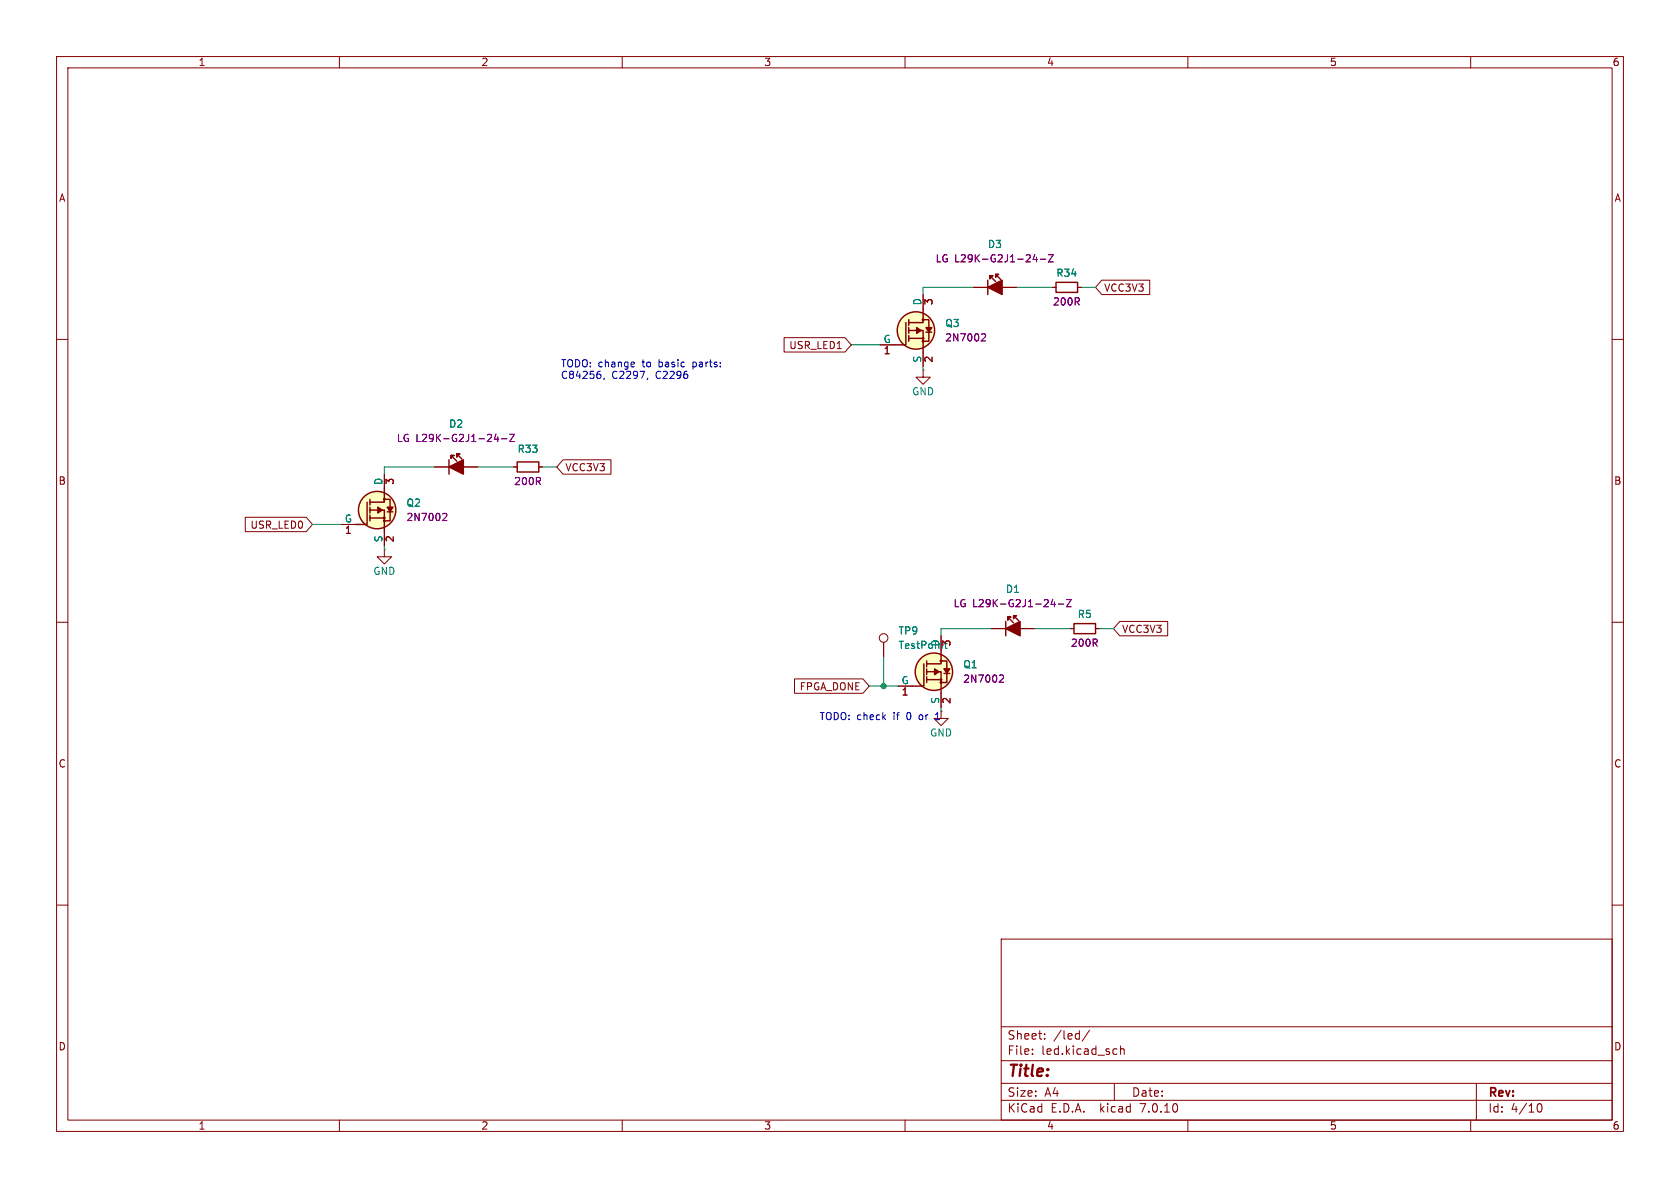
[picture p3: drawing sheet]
(kicad_sch (version 20230121) (generator eeschema)

 (paper "A4")

 (lib_symbols
  (symbol "2N7002_SOT-23-3_2" (pin_names (offset 0)) (in_bom yes) (on_board yes)
   (property "Reference" "Q" (at 22.86 -5.08 0) (effects (font (size 1.27 1.27) (thickness 0.15)) (justify left bottom)))
   (property "Value" "2N7002_SOT-23-3_2" (at 22.86 -7.62 0) (effects (font (size 1.27 1.27) (thickness 0.15)) (justify left bottom)))
   (property "Footprint" "antmicro-footprints:SOT-23-3" (at 22.86 -10.16 0) (effects (font (size 1.27 1.27) (thickness 0.15)) (justify left bottom) hide))
   (property "Datasheet" "https://www.onsemi.com/pub/Collateral/NDS7002A-D.PDF" (at 22.86 -12.7 0) (effects (font (size 1.27 1.27) (thickness 0.15)) (justify left bottom) hide))
   (property "MPN" "2N7002" (at 22.86 -15.24 0) (effects (font (size 1.27 1.27) (thickness 0.15)) (justify left bottom) hide))
   (property "Manufacturer" "ON Semiconductor" (at 22.86 -17.78 0) (effects (font (size 1.27 1.27) (thickness 0.15)) (justify left bottom) hide))
   (property "Author" "Antmicro" (at 22.86 -20.32 0) (effects (font (size 1.27 1.27) (thickness 0.15)) (justify left bottom) hide))
   (property "License" "Apache-2.0" (at 22.86 -22.86 0) (effects (font (size 1.27 1.27) (thickness 0.15)) (justify left bottom) hide))
   (symbol "2N7002_SOT-23-3_2_1_1"
    (polyline (pts (xy 5.08 1.143) (xy 5.08 0.635)) (stroke (width 0.254) (type default)) (fill (type background)))
    (polyline (pts (xy 5.08 1.143) (xy 5.08 1.651)) (stroke (width 0.254) (type default)) (fill (type background)))
    (polyline (pts (xy 5.08 2.54) (xy 5.08 2.032)) (stroke (width 0.254) (type default)) (fill (type background)))
    (polyline (pts (xy 5.08 2.54) (xy 5.08 3.048)) (stroke (width 0.254) (type default)) (fill (type background)))
    (polyline (pts (xy 5.08 4.445) (xy 5.08 3.429)) (stroke (width 0.254) (type default)) (fill (type background)))
    (polyline (pts (xy 7.62 1.143) (xy 5.08 1.143)) (stroke (width 0.254) (type default)) (fill (type background)))
    (polyline (pts (xy 9.144 2.2352) (xy 8.128 2.2352)) (stroke (width 0.254) (type default)) (fill (type background)))
    (polyline (pts (xy 2.54 0) (xy 4.572 0) (xy 4.572 3.937)) (stroke (width 0.254) (type default)) (fill (type none)))
    (polyline (pts (xy 7.62 -1.27) (xy 7.62 2.54) (xy 5.08 2.54)) (stroke (width 0.254) (type default)) (fill (type background)))
    (polyline (pts (xy 7.62 6.35) (xy 7.62 3.937) (xy 5.08 3.937)) (stroke (width 0.254) (type default)) (fill (type none)))
    (polyline (pts (xy 7.239 2.54) (xy 6.477 3.048) (xy 6.477 2.032) (xy 7.239 2.54)) (stroke (width 0.254) (type default)) (fill (type outline)))
    (polyline (pts (xy 8.636 2.286) (xy 8.128 3.048) (xy 9.144 3.048) (xy 8.636 2.286)) (stroke (width 0.254) (type default)) (fill (type outline)))
    (polyline (pts (xy 7.493 0.635) (xy 8.636 0.635) (xy 8.636 3.937) (xy 8.636 4.445) (xy 7.493 4.445)) (stroke (width 0.254) (type default)) (fill (type background)))
    (circle (center 6.35 2.54) (radius 3.302) (stroke (width 0.254) (type default)) (fill (type background)))
    (circle (center 7.62 0.635) (radius 0.127) (stroke (width 0.254) (type default)) (fill (type background)))
    (circle (center 7.62 1.143) (radius 0.127) (stroke (width 0.254) (type default)) (fill (type background)))
    (circle (center 7.62 4.445) (radius 0.127) (stroke (width 0.254) (type default)) (fill (type background)))
    (pin passive line (at 0 0 0) (length 2.54) (name "G" (effects (font (size 1.27 1.27)))) (number "1" (effects (font (size 1.27 1.27)))))
    (pin passive line (at 7.62 -3.81 90) (length 2.54) (name "S" (effects (font (size 1.27 1.27)))) (number "2" (effects (font (size 1.27 1.27)))))
    (pin passive line (at 7.62 8.89 270) (length 2.54) (name "D" (effects (font (size 1.27 1.27)))) (number "3" (effects (font (size 1.27 1.27)))))))
  (symbol "Connector:TestPoint" (pin_numbers hide) (pin_names (offset 0.762) hide) (in_bom yes) (on_board yes)
   (property "Reference" "TP" (at 0 6.858 0) (effects (font (size 1.27 1.27))))
   (property "Value" "TestPoint" (at 0 5.08 0) (effects (font (size 1.27 1.27))))
   (property "Footprint" "" (at 5.08 0 0) (effects (font (size 1.27 1.27)) hide))
   (property "Datasheet" "~" (at 5.08 0 0) (effects (font (size 1.27 1.27)) hide))
   (symbol "TestPoint_0_1"
    (circle (center 0 3.302) (radius 0.762) (stroke (width 0) (type default)) (fill (type none))))
   (symbol "TestPoint_1_1"
    (pin passive line (at 0 0 90) (length 2.54) (name "1" (effects (font (size 1.27 1.27)))) (number "1" (effects (font (size 1.27 1.27)))))))
  (symbol "LED_G_0603_LG_L29K-G2J1-24-Z_3" (pin_numbers hide) (pin_names hide) (in_bom yes) (on_board yes)
   (property "Reference" "D" (at 22.86 -5.08 0) (effects (font (size 1.27 1.27) (thickness 0.15)) (justify left bottom)))
   (property "Value" "LED_G_0603_LG_L29K-G2J1-24-Z_3" (at 22.86 -7.62 0) (effects (font (size 1.27 1.27) (thickness 0.15)) (justify left bottom)))
   (property "Footprint" "antmicro-footprints:LED_0603_1608Metric_G" (at 22.86 -10.16 0) (effects (font (size 1.27 1.27) (thickness 0.15)) (justify left bottom) hide))
   (property "Datasheet" "https://dammedia.osram.info/media/resource/hires/osram-dam-2493945/LG%20L29K.pdf" (at 22.86 -12.7 0) (effects (font (size 1.27 1.27) (thickness 0.15)) (justify left bottom) hide))
   (property "MPN" "LG L29K-G2J1-24-Z" (at 22.86 -15.24 0) (effects (font (size 1.27 1.27) (thickness 0.15)) (justify left bottom) hide))
   (property "Manufacturer" "Osram" (at 22.86 -17.78 0) (effects (font (size 1.27 1.27) (thickness 0.15)) (justify left bottom) hide))
   (property "Author" "Antmicro" (at 22.86 -20.32 0) (effects (font (size 1.27 1.27) (thickness 0.15)) (justify left bottom) hide))
   (property "License" "Apache-2.0" (at 22.86 -22.86 0) (effects (font (size 1.27 1.27) (thickness 0.15)) (justify left bottom) hide))
   (symbol "LED_G_0603_LG_L29K-G2J1-24-Z_3_1_1"
    (polyline (pts (xy 5.08 1.27) (xy 5.08 -1.27)) (stroke (width 0.254) (type default)) (fill (type none)))
    (polyline (pts (xy 2.54 1.27) (xy 2.54 -1.27) (xy 5.08 0) (xy 2.54 1.27)) (stroke (width 0.254) (type default)) (fill (type outline)))
    (polyline (pts (xy 3.683 2.286) (xy 3.683 1.778) (xy 3.683 2.286) (xy 3.175 2.286) (xy 3.683 2.286) (xy 2.794 1.397)) (stroke (width 0.254) (type default)) (fill (type none)))
    (polyline (pts (xy 4.699 2.032) (xy 4.699 1.524) (xy 4.699 2.032) (xy 4.191 2.032) (xy 4.699 2.032) (xy 3.683 1.016)) (stroke (width 0.254) (type default)) (fill (type none)))
    (pin passive line (at 0 0 0) (length 2.54) (name "~" (effects (font (size 1.27 1.27)))) (number "1" (effects (font (size 1.27 1.27)))))
    (pin passive line (at 7.62 0 180) (length 2.54) (name "2" (effects (font (size 1.27 1.27)))) (number "2" (effects (font (size 1.27 1.27)))))))
  (symbol "LED_G_0603_LG_L29K-G2J1-24-Z_4" (pin_numbers hide) (pin_names hide) (in_bom yes) (on_board yes)
   (property "Reference" "D" (at 22.86 -5.08 0) (effects (font (size 1.27 1.27) (thickness 0.15)) (justify left bottom)))
   (property "Value" "LED_G_0603_LG_L29K-G2J1-24-Z_4" (at 22.86 -7.62 0) (effects (font (size 1.27 1.27) (thickness 0.15)) (justify left bottom)))
   (property "Footprint" "antmicro-footprints:LED_0603_1608Metric_G" (at 22.86 -10.16 0) (effects (font (size 1.27 1.27) (thickness 0.15)) (justify left bottom) hide))
   (property "Datasheet" "https://dammedia.osram.info/media/resource/hires/osram-dam-2493945/LG%20L29K.pdf" (at 22.86 -12.7 0) (effects (font (size 1.27 1.27) (thickness 0.15)) (justify left bottom) hide))
   (property "MPN" "LG L29K-G2J1-24-Z" (at 22.86 -15.24 0) (effects (font (size 1.27 1.27) (thickness 0.15)) (justify left bottom) hide))
   (property "Manufacturer" "Osram" (at 22.86 -17.78 0) (effects (font (size 1.27 1.27) (thickness 0.15)) (justify left bottom) hide))
   (property "Author" "Antmicro" (at 22.86 -20.32 0) (effects (font (size 1.27 1.27) (thickness 0.15)) (justify left bottom) hide))
   (property "License" "Apache-2.0" (at 22.86 -22.86 0) (effects (font (size 1.27 1.27) (thickness 0.15)) (justify left bottom) hide))
   (symbol "LED_G_0603_LG_L29K-G2J1-24-Z_4_1_1"
    (polyline (pts (xy 5.08 1.27) (xy 5.08 -1.27)) (stroke (width 0.254) (type default)) (fill (type none)))
    (polyline (pts (xy 2.54 1.27) (xy 2.54 -1.27) (xy 5.08 0) (xy 2.54 1.27)) (stroke (width 0.254) (type default)) (fill (type outline)))
    (polyline (pts (xy 3.683 2.286) (xy 3.683 1.778) (xy 3.683 2.286) (xy 3.175 2.286) (xy 3.683 2.286) (xy 2.794 1.397)) (stroke (width 0.254) (type default)) (fill (type none)))
    (polyline (pts (xy 4.699 2.032) (xy 4.699 1.524) (xy 4.699 2.032) (xy 4.191 2.032) (xy 4.699 2.032) (xy 3.683 1.016)) (stroke (width 0.254) (type default)) (fill (type none)))
    (pin passive line (at 0 0 0) (length 2.54) (name "~" (effects (font (size 1.27 1.27)))) (number "1" (effects (font (size 1.27 1.27)))))
    (pin passive line (at 7.62 0 180) (length 2.54) (name "2" (effects (font (size 1.27 1.27)))) (number "2" (effects (font (size 1.27 1.27)))))))
  (symbol "R_1k_0402_3" (pin_numbers hide) (pin_names hide) (in_bom yes) (on_board yes)
   (property "Reference" "R" (at 20.32 -5.08 0) (effects (font (size 1.27 1.27) (thickness 0.15)) (justify left bottom)))
   (property "Value" "R_1k_0402_3" (at 20.32 -12.7 0) (effects (font (size 1.27 1.27) (thickness 0.15)) (justify left bottom) hide))
   (property "Footprint" "antmicro-footprints:R_0402_1005Metric" (at 20.32 -15.24 0) (effects (font (size 1.27 1.27) (thickness 0.15)) (justify left bottom) hide))
   (property "Datasheet" "https://www.bourns.com/docs/product-datasheets/cr.pdf" (at 20.32 -17.78 0) (effects (font (size 1.27 1.27) (thickness 0.15)) (justify left bottom) hide))
   (property "MPN" "CR0402-FX-1001GLF" (at 20.32 -20.32 0) (effects (font (size 1.27 1.27) (thickness 0.15)) (justify left bottom) hide))
   (property "Manufacturer" "Bourns" (at 20.32 -22.86 0) (effects (font (size 1.27 1.27) (thickness 0.15)) (justify left bottom) hide))
   (property "License" "Apache-2.0" (at 20.32 -25.4 0) (effects (font (size 1.27 1.27) (thickness 0.15)) (justify left bottom) hide))
   (property "Author" "Antmicro" (at 20.32 -27.94 0) (effects (font (size 1.27 1.27) (thickness 0.15)) (justify left bottom) hide))
   (property "Val" "1k" (at 20.32 -7.62 0) (effects (font (size 1.27 1.27) (thickness 0.15)) (justify left bottom)))
   (property "Tolerance" "1%" (at 20.32 -10.16 0) (effects (font (size 1.27 1.27)) (justify left bottom) hide))
   (symbol "R_1k_0402_3_0_1"
    (rectangle (start 0.635 0.889) (end 4.445 -0.889) (stroke (width 0.254) (type default)) (fill (type none))))
   (symbol "R_1k_0402_3_1_1"
    (pin passive line (at 0 0 0) (length 0.635) (name "~" (effects (font (size 1.27 1.27)))) (number "1" (effects (font (size 1.27 1.27)))))
    (pin passive line (at 5.08 0 180) (length 0.635) (name "~" (effects (font (size 1.27 1.27)))) (number "2" (effects (font (size 1.27 1.27)))))))
  (symbol "R_1k_0402_4" (pin_numbers hide) (pin_names hide) (in_bom yes) (on_board yes)
   (property "Reference" "R" (at 20.32 -5.08 0) (effects (font (size 1.27 1.27) (thickness 0.15)) (justify left bottom)))
   (property "Value" "R_1k_0402_4" (at 20.32 -12.7 0) (effects (font (size 1.27 1.27) (thickness 0.15)) (justify left bottom) hide))
   (property "Footprint" "antmicro-footprints:R_0402_1005Metric" (at 20.32 -15.24 0) (effects (font (size 1.27 1.27) (thickness 0.15)) (justify left bottom) hide))
   (property "Datasheet" "https://www.bourns.com/docs/product-datasheets/cr.pdf" (at 20.32 -17.78 0) (effects (font (size 1.27 1.27) (thickness 0.15)) (justify left bottom) hide))
   (property "MPN" "CR0402-FX-1001GLF" (at 20.32 -20.32 0) (effects (font (size 1.27 1.27) (thickness 0.15)) (justify left bottom) hide))
   (property "Manufacturer" "Bourns" (at 20.32 -22.86 0) (effects (font (size 1.27 1.27) (thickness 0.15)) (justify left bottom) hide))
   (property "License" "Apache-2.0" (at 20.32 -25.4 0) (effects (font (size 1.27 1.27) (thickness 0.15)) (justify left bottom) hide))
   (property "Author" "Antmicro" (at 20.32 -27.94 0) (effects (font (size 1.27 1.27) (thickness 0.15)) (justify left bottom) hide))
   (property "Val" "1k" (at 20.32 -7.62 0) (effects (font (size 1.27 1.27) (thickness 0.15)) (justify left bottom)))
   (property "Tolerance" "1%" (at 20.32 -10.16 0) (effects (font (size 1.27 1.27)) (justify left bottom) hide))
   (symbol "R_1k_0402_4_0_1"
    (rectangle (start 0.635 0.889) (end 4.445 -0.889) (stroke (width 0.254) (type default)) (fill (type none))))
   (symbol "R_1k_0402_4_1_1"
    (pin passive line (at 0 0 0) (length 0.635) (name "~" (effects (font (size 1.27 1.27)))) (number "1" (effects (font (size 1.27 1.27)))))
    (pin passive line (at 5.08 0 180) (length 0.635) (name "~" (effects (font (size 1.27 1.27)))) (number "2" (effects (font (size 1.27 1.27)))))))
  (symbol "R_1k_0402_5" (pin_numbers hide) (pin_names hide) (in_bom yes) (on_board yes)
   (property "Reference" "R" (at 20.32 -5.08 0) (effects (font (size 1.27 1.27) (thickness 0.15)) (justify left bottom)))
   (property "Value" "R_1k_0402_5" (at 20.32 -12.7 0) (effects (font (size 1.27 1.27) (thickness 0.15)) (justify left bottom) hide))
   (property "Footprint" "antmicro-footprints:R_0402_1005Metric" (at 20.32 -15.24 0) (effects (font (size 1.27 1.27) (thickness 0.15)) (justify left bottom) hide))
   (property "Datasheet" "https://www.bourns.com/docs/product-datasheets/cr.pdf" (at 20.32 -17.78 0) (effects (font (size 1.27 1.27) (thickness 0.15)) (justify left bottom) hide))
   (property "MPN" "CR0402-FX-1001GLF" (at 20.32 -20.32 0) (effects (font (size 1.27 1.27) (thickness 0.15)) (justify left bottom) hide))
   (property "Manufacturer" "Bourns" (at 20.32 -22.86 0) (effects (font (size 1.27 1.27) (thickness 0.15)) (justify left bottom) hide))
   (property "License" "Apache-2.0" (at 20.32 -25.4 0) (effects (font (size 1.27 1.27) (thickness 0.15)) (justify left bottom) hide))
   (property "Author" "Antmicro" (at 20.32 -27.94 0) (effects (font (size 1.27 1.27) (thickness 0.15)) (justify left bottom) hide))
   (property "Val" "1k" (at 20.32 -7.62 0) (effects (font (size 1.27 1.27) (thickness 0.15)) (justify left bottom)))
   (property "Tolerance" "1%" (at 20.32 -10.16 0) (effects (font (size 1.27 1.27)) (justify left bottom) hide))
   (symbol "R_1k_0402_5_0_1"
    (rectangle (start 0.635 0.889) (end 4.445 -0.889) (stroke (width 0.254) (type default)) (fill (type none))))
   (symbol "R_1k_0402_5_1_1"
    (pin passive line (at 0 0 0) (length 0.635) (name "~" (effects (font (size 1.27 1.27)))) (number "1" (effects (font (size 1.27 1.27)))))
    (pin passive line (at 5.08 0 180) (length 0.635) (name "~" (effects (font (size 1.27 1.27)))) (number "2" (effects (font (size 1.27 1.27)))))))
  (symbol "antmicroLEDIndicationDiscrete:LED_G_0603_LG_L29K-G2J1-24-Z" (pin_numbers hide) (pin_names hide) (in_bom yes) (on_board yes)
   (property "Reference" "D" (at 22.86 -5.08 0) (effects (font (size 1.27 1.27) (thickness 0.15)) (justify left bottom)))
   (property "Value" "LED_G_0603_LG_L29K-G2J1-24-Z" (at 22.86 -7.62 0) (effects (font (size 1.27 1.27) (thickness 0.15)) (justify left bottom)))
   (property "Footprint" "antmicro-footprints:LED_0603_1608Metric_G" (at 22.86 -10.16 0) (effects (font (size 1.27 1.27) (thickness 0.15)) (justify left bottom) hide))
   (property "Datasheet" "https://dammedia.osram.info/media/resource/hires/osram-dam-2493945/LG%20L29K.pdf" (at 22.86 -12.7 0) (effects (font (size 1.27 1.27) (thickness 0.15)) (justify left bottom) hide))
   (property "MPN" "LG L29K-G2J1-24-Z" (at 22.86 -15.24 0) (effects (font (size 1.27 1.27) (thickness 0.15)) (justify left bottom) hide))
   (property "Manufacturer" "Osram" (at 22.86 -17.78 0) (effects (font (size 1.27 1.27) (thickness 0.15)) (justify left bottom) hide))
   (property "Author" "Antmicro" (at 22.86 -20.32 0) (effects (font (size 1.27 1.27) (thickness 0.15)) (justify left bottom) hide))
   (property "License" "Apache-2.0" (at 22.86 -22.86 0) (effects (font (size 1.27 1.27) (thickness 0.15)) (justify left bottom) hide))
   (symbol "LED_G_0603_LG_L29K-G2J1-24-Z_1_1"
    (polyline (pts (xy 5.08 1.27) (xy 5.08 -1.27)) (stroke (width 0.254) (type default)) (fill (type none)))
    (polyline (pts (xy 2.54 1.27) (xy 2.54 -1.27) (xy 5.08 0) (xy 2.54 1.27)) (stroke (width 0.254) (type default)) (fill (type outline)))
    (polyline (pts (xy 3.683 2.286) (xy 3.683 1.778) (xy 3.683 2.286) (xy 3.175 2.286) (xy 3.683 2.286) (xy 2.794 1.397)) (stroke (width 0.254) (type default)) (fill (type none)))
    (polyline (pts (xy 4.699 2.032) (xy 4.699 1.524) (xy 4.699 2.032) (xy 4.191 2.032) (xy 4.699 2.032) (xy 3.683 1.016)) (stroke (width 0.254) (type default)) (fill (type none)))
    (pin passive line (at 0 0 0) (length 2.54) (name "~" (effects (font (size 1.27 1.27)))) (number "1" (effects (font (size 1.27 1.27)))))
    (pin passive line (at 7.62 0 180) (length 2.54) (name "2" (effects (font (size 1.27 1.27)))) (number "2" (effects (font (size 1.27 1.27)))))))
  (symbol "antmicroTransistorsFETsMOSFETsSingle:2N7002_SOT-23-3" (pin_names (offset 0)) (in_bom yes) (on_board yes)
   (property "Reference" "Q" (at 22.86 -5.08 0) (effects (font (size 1.27 1.27) (thickness 0.15)) (justify left bottom)))
   (property "Value" "2N7002_SOT-23-3" (at 22.86 -7.62 0) (effects (font (size 1.27 1.27) (thickness 0.15)) (justify left bottom)))
   (property "Footprint" "antmicro-footprints:SOT-23-3" (at 22.86 -10.16 0) (effects (font (size 1.27 1.27) (thickness 0.15)) (justify left bottom) hide))
   (property "Datasheet" "https://www.onsemi.com/pub/Collateral/NDS7002A-D.PDF" (at 22.86 -12.7 0) (effects (font (size 1.27 1.27) (thickness 0.15)) (justify left bottom) hide))
   (property "MPN" "2N7002" (at 22.86 -15.24 0) (effects (font (size 1.27 1.27) (thickness 0.15)) (justify left bottom) hide))
   (property "Manufacturer" "ON Semiconductor" (at 22.86 -17.78 0) (effects (font (size 1.27 1.27) (thickness 0.15)) (justify left bottom) hide))
   (property "Author" "Antmicro" (at 22.86 -20.32 0) (effects (font (size 1.27 1.27) (thickness 0.15)) (justify left bottom) hide))
   (property "License" "Apache-2.0" (at 22.86 -22.86 0) (effects (font (size 1.27 1.27) (thickness 0.15)) (justify left bottom) hide))
   (symbol "2N7002_SOT-23-3_1_1"
    (polyline (pts (xy 5.08 1.143) (xy 5.08 0.635)) (stroke (width 0.254) (type default)) (fill (type background)))
    (polyline (pts (xy 5.08 1.143) (xy 5.08 1.651)) (stroke (width 0.254) (type default)) (fill (type background)))
    (polyline (pts (xy 5.08 2.54) (xy 5.08 2.032)) (stroke (width 0.254) (type default)) (fill (type background)))
    (polyline (pts (xy 5.08 2.54) (xy 5.08 3.048)) (stroke (width 0.254) (type default)) (fill (type background)))
    (polyline (pts (xy 5.08 4.445) (xy 5.08 3.429)) (stroke (width 0.254) (type default)) (fill (type background)))
    (polyline (pts (xy 7.62 1.143) (xy 5.08 1.143)) (stroke (width 0.254) (type default)) (fill (type background)))
    (polyline (pts (xy 9.144 2.2352) (xy 8.128 2.2352)) (stroke (width 0.254) (type default)) (fill (type background)))
    (polyline (pts (xy 2.54 0) (xy 4.572 0) (xy 4.572 3.937)) (stroke (width 0.254) (type default)) (fill (type none)))
    (polyline (pts (xy 7.62 -1.27) (xy 7.62 2.54) (xy 5.08 2.54)) (stroke (width 0.254) (type default)) (fill (type background)))
    (polyline (pts (xy 7.62 6.35) (xy 7.62 3.937) (xy 5.08 3.937)) (stroke (width 0.254) (type default)) (fill (type none)))
    (polyline (pts (xy 7.239 2.54) (xy 6.477 3.048) (xy 6.477 2.032) (xy 7.239 2.54)) (stroke (width 0.254) (type default)) (fill (type outline)))
    (polyline (pts (xy 8.636 2.286) (xy 8.128 3.048) (xy 9.144 3.048) (xy 8.636 2.286)) (stroke (width 0.254) (type default)) (fill (type outline)))
    (polyline (pts (xy 7.493 0.635) (xy 8.636 0.635) (xy 8.636 3.937) (xy 8.636 4.445) (xy 7.493 4.445)) (stroke (width 0.254) (type default)) (fill (type background)))
    (circle (center 6.35 2.54) (radius 3.302) (stroke (width 0.254) (type default)) (fill (type background)))
    (circle (center 7.62 0.635) (radius 0.127) (stroke (width 0.254) (type default)) (fill (type background)))
    (circle (center 7.62 1.143) (radius 0.127) (stroke (width 0.254) (type default)) (fill (type background)))
    (circle (center 7.62 4.445) (radius 0.127) (stroke (width 0.254) (type default)) (fill (type background)))
    (pin passive line (at 0 0 0) (length 2.54) (name "G" (effects (font (size 1.27 1.27)))) (number "1" (effects (font (size 1.27 1.27)))))
    (pin passive line (at 7.62 -3.81 90) (length 2.54) (name "S" (effects (font (size 1.27 1.27)))) (number "2" (effects (font (size 1.27 1.27)))))
    (pin passive line (at 7.62 8.89 270) (length 2.54) (name "D" (effects (font (size 1.27 1.27)))) (number "3" (effects (font (size 1.27 1.27)))))))
  (symbol "antmicropower:GND" (power) (pin_numbers hide) (pin_names hide) (in_bom yes) (on_board yes)
   (property "Reference" "#PWR" (at 8.89 -2.54 0) (effects (font (size 1.27 1.27) (thickness 0.15)) (justify left bottom) hide))
   (property "Value" "GND" (at 8.89 -5.08 0) (effects (font (size 1.27 1.27) (thickness 0.15)) (justify left bottom)))
   (property "Footprint" "" (at 8.89 -7.62 0) (effects (font (size 1.27 1.27) (thickness 0.15)) (justify left bottom) hide))
   (property "Datasheet" "" (at 8.89 -12.7 0) (effects (font (size 1.27 1.27) (thickness 0.15)) (justify left bottom) hide))
   (property "Author" "Antmicro" (at 8.89 -7.62 0) (effects (font (size 1.27 1.27) (thickness 0.15)) (justify left bottom) hide))
   (property "License" "Apache-2.0" (at 8.89 -10.16 0) (effects (font (size 1.27 1.27) (thickness 0.15)) (justify left bottom) hide))
   (symbol "GND_1_1"
    (polyline (pts (xy 0 0) (xy 0 -1.27) (xy 1.27 -1.27) (xy 0 -2.54) (xy -1.27 -1.27) (xy 0 -1.27)) (stroke (width 0) (type default)) (fill (type none)))
    (pin power_in line (at 0 0 270) (length 0) (name "GND" (effects (font (size 1.27 1.27)))) (number "1" (effects (font (size 1.27 1.27))))))))

 (junction (at 156.21 121.285) (diameter 0) (color 0 0 0 0))

 (wire (pts (xy 163.195 50.8) (xy 172.085 50.8)) (stroke (width 0) (type default)))
 (wire (pts (xy 194.31 111.125) (xy 196.85 111.125)) (stroke (width 0) (type default)))
 (wire (pts (xy 67.945 82.55) (xy 67.945 83.82)) (stroke (width 0) (type default)))
 (wire (pts (xy 191.135 50.8) (xy 193.675 50.8)) (stroke (width 0) (type default)))
 (wire (pts (xy 182.88 111.125) (xy 189.23 111.125)) (stroke (width 0) (type default)))
 (wire (pts (xy 166.37 111.125) (xy 166.37 112.395)) (stroke (width 0) (type default)))
 (wire (pts (xy 55.245 92.71) (xy 60.325 92.71)) (stroke (width 0) (type default)))
 (wire (pts (xy 95.885 82.55) (xy 98.425 82.55)) (stroke (width 0) (type default)))
 (wire (pts (xy 67.945 82.55) (xy 76.835 82.55)) (stroke (width 0) (type default)))
 (wire (pts (xy 67.945 96.52) (xy 67.945 97.155)) (stroke (width 0) (type default)))
 (wire (pts (xy 153.67 121.285) (xy 156.21 121.285)) (stroke (width 0) (type default)))
 (wire (pts (xy 156.21 116.078) (xy 156.21 121.285)) (stroke (width 0) (type default)))
 (wire (pts (xy 163.195 50.8) (xy 163.195 52.07)) (stroke (width 0) (type default)))
 (wire (pts (xy 84.455 82.55) (xy 90.805 82.55)) (stroke (width 0) (type default)))
 (wire (pts (xy 179.705 50.8) (xy 186.055 50.8)) (stroke (width 0) (type default)))
 (wire (pts (xy 163.195 64.77) (xy 163.195 65.405)) (stroke (width 0) (type default)))
 (wire (pts (xy 150.495 60.96) (xy 155.575 60.96)) (stroke (width 0) (type default)))
 (wire (pts (xy 156.21 121.285) (xy 158.75 121.285)) (stroke (width 0) (type default)))
 (wire (pts (xy 166.37 125.095) (xy 166.37 125.73)) (stroke (width 0) (type default)))
 (wire (pts (xy 166.37 111.125) (xy 175.26 111.125)) (stroke (width 0) (type default)))

 (text "TODO: change to basic parts:\nC84256, C2297, C2296	\n" (at 99.06 67.31 0) (effects (font (size 1.27 1.27)) (justify left bottom)))
 (text "TODO: check if 0 or 1" (at 144.78 127.635 0) (effects (font (size 1.27 1.27)) (justify left bottom)))

 (global_label "FPGA_DONE" (shape input) (at 153.67 121.285 180) (fields_autoplaced) (effects (font (size 1.27 1.27)) (justify right))
  (property "Intersheetrefs" "${INTERSHEET_REFS}" (at 139.92 121.285 0) (effects (font (size 1.27 1.27)) (justify right) hide)))
 (global_label "VCC3V3" (shape input) (at 196.85 111.125 0) (fields_autoplaced) (effects (font (size 1.27 1.27)) (justify left))
  (property "Intersheetrefs" "${INTERSHEET_REFS}" (at -88.265 81.915 0) (effects (font (size 1.27 1.27)) hide)))
 (global_label "USR_LED1" (shape input) (at 150.495 60.96 180) (fields_autoplaced) (effects (font (size 1.27 1.27)) (justify right))
  (property "Intersheetrefs" "${INTERSHEET_REFS}" (at 46.99 -190.5 0) (effects (font (size 1.27 1.27)) hide)))
 (global_label "VCC3V3" (shape input) (at 193.675 50.8 0) (fields_autoplaced) (effects (font (size 1.27 1.27)) (justify left))
  (property "Intersheetrefs" "${INTERSHEET_REFS}" (at -91.44 21.59 0) (effects (font (size 1.27 1.27)) hide)))
 (global_label "VCC3V3" (shape input) (at 98.425 82.55 0) (fields_autoplaced) (effects (font (size 1.27 1.27)) (justify left))
  (property "Intersheetrefs" "${INTERSHEET_REFS}" (at -186.69 53.34 0) (effects (font (size 1.27 1.27)) hide)))
 (global_label "USR_LED0" (shape input) (at 55.245 92.71 180) (fields_autoplaced) (effects (font (size 1.27 1.27)) (justify right))
  (property "Intersheetrefs" "${INTERSHEET_REFS}" (at -48.26 -143.51 0) (effects (font (size 1.27 1.27)) hide)))

 (symbol (lib_id "antmicropower:GND") (at 67.945 97.155 0) (unit 1) (in_bom yes) (on_board yes) (dnp no)
  (property "Reference" "#PWR048" (at 67.945 103.505 0) (effects (font (size 1.27 1.27)) hide))
  (property "Value" "GND" (at 67.945 100.965 0) (effects (font (size 1.27 1.27))))
  (property "Footprint" "" (at 67.945 97.155 0) (effects (font (size 1.27 1.27)) hide))
  (property "Datasheet" "" (at 67.945 97.155 0) (effects (font (size 1.27 1.27)) hide))
  (property "Author" "Antmicro" (at 76.835 104.775 0) (effects (font (size 1.27 1.27) (thickness 0.15)) (justify left bottom) hide))
  (property "License" "Apache-2.0" (at 76.835 107.315 0) (effects (font (size 1.27 1.27) (thickness 0.15)) (justify left bottom) hide)) (pin "1"))

 (symbol (lib_id "Connector:TestPoint") (at 156.21 116.078 0) (unit 1) (in_bom yes) (on_board yes) (dnp no) (fields_autoplaced)
  (property "Reference" "TP9" (at 158.75 111.506 0) (effects (font (size 1.27 1.27)) (justify left)))
  (property "Value" "TestPoint" (at 158.75 114.046 0) (effects (font (size 1.27 1.27)) (justify left)))
  (property "Footprint" "TestPoint:TestPoint_Pad_D1.0mm" (at 161.29 116.078 0) (effects (font (size 1.27 1.27)) hide))
  (property "Datasheet" "~" (at 161.29 116.078 0) (effects (font (size 1.27 1.27)) hide)) (pin "1"))

 (symbol (lib_id "antmicroTransistorsFETsMOSFETsSingle:2N7002_SOT-23-3") (at 155.575 60.96 0) (unit 1) (in_bom yes) (on_board yes) (dnp no) (fields_autoplaced)
  (property "Reference" "Q3" (at 167.005 57.1499 0) (effects (font (size 1.27 1.27)) (justify left)))
  (property "Value" "2N7002_SOT-23-3" (at 166.37 59.6899 0) (effects (font (size 1.27 1.27) (thickness 0.15)) (justify left) hide))
  (property "Footprint" "antmicro-footprints:SOT-23-3" (at 178.435 71.12 0) (effects (font (size 1.27 1.27) (thickness 0.15)) (justify left bottom) hide))
  (property "Datasheet" "https://www.onsemi.com/pub/Collateral/NDS7002A-D.PDF" (at 178.435 73.66 0) (effects (font (size 1.27 1.27) (thickness 0.15)) (justify left bottom) hide))
  (property "MPN" "2N7002" (at 167.005 59.6899 0) (effects (font (size 1.27 1.27) (thickness 0.15)) (justify left)))
  (property "Manufacturer" "ON Semiconductor" (at 178.435 78.74 0) (effects (font (size 1.27 1.27) (thickness 0.15)) (justify left bottom) hide))
  (property "Author" "Antmicro" (at 178.435 81.28 0) (effects (font (size 1.27 1.27) (thickness 0.15)) (justify left bottom) hide))
  (property "License" "Apache-2.0" (at 178.435 83.82 0) (effects (font (size 1.27 1.27) (thickness 0.15)) (justify left bottom) hide))
  (property "LCSC" "C8545" (at 155.575 60.96 0) (effects (font (size 1.27 1.27)) hide)) (pin "1") (pin "2") (pin "3"))

 (symbol (lib_name "LED_G_0603_LG_L29K-G2J1-24-Z_3") (lib_id "antmicroLEDIndicationDiscrete:LED_G_0603_LG_L29K-G2J1-24-Z") (at 84.455 82.55 0) (mirror y) (unit 1) (in_bom yes) (on_board yes) (dnp no) (fields_autoplaced)
  (property "Reference" "D2" (at 80.645 74.93 0) (effects (font (size 1.27 1.27))))
  (property "Value" "LED_G_0603_LG_L29K-G2J1-24-Z" (at 61.595 90.17 0) (effects (font (size 1.27 1.27) (thickness 0.15)) (justify left bottom) hide))
  (property "Footprint" "LED_SMD:LED_0805_2012Metric" (at 61.595 92.71 0) (effects (font (size 1.27 1.27) (thickness 0.15)) (justify left bottom) hide))
  (property "Datasheet" "https://dammedia.osram.info/media/resource/hires/osram-dam-2493945/LG%20L29K.pdf" (at 61.595 95.25 0) (effects (font (size 1.27 1.27) (thickness 0.15)) (justify left bottom) hide))
  (property "MPN" "LG L29K-G2J1-24-Z" (at 80.645 77.47 0) (effects (font (size 1.27 1.27) (thickness 0.15))))
  (property "Manufacturer" "Osram" (at 61.595 100.33 0) (effects (font (size 1.27 1.27) (thickness 0.15)) (justify left bottom) hide))
  (property "Author" "Antmicro" (at 61.595 102.87 0) (effects (font (size 1.27 1.27) (thickness 0.15)) (justify left bottom) hide))
  (property "License" "Apache-2.0" (at 61.595 105.41 0) (effects (font (size 1.27 1.27) (thickness 0.15)) (justify left bottom) hide))
  (property "LCSC" "C2297" (at 84.455 82.55 0) (effects (font (size 1.27 1.27)) hide)) (pin "1") (pin "2"))

 (symbol (lib_name "R_1k_0402_4") (lib_id "antmicroResistors0402:R_1k_0402") (at 186.055 50.8 0) (unit 1) (in_bom yes) (on_board yes) (dnp no)
  (property "Reference" "R34" (at 188.595 48.26 0) (effects (font (size 1.27 1.27))))
  (property "Value" "200R" (at 206.375 63.5 0) (effects (font (size 1.27 1.27) (thickness 0.15)) (justify left bottom) hide))
  (property "Footprint" "antmicro-footprints:R_0402_1005Metric" (at 206.375 66.04 0) (effects (font (size 1.27 1.27) (thickness 0.15)) (justify left bottom) hide))
  (property "Datasheet" "https://www.bourns.com/docs/product-datasheets/cr.pdf" (at 206.375 68.58 0) (effects (font (size 1.27 1.27) (thickness 0.15)) (justify left bottom) hide))
  (property "Manufacturer" "Bourns" (at 206.375 73.66 0) (effects (font (size 1.27 1.27) (thickness 0.15)) (justify left bottom) hide))
  (property "MPN" "CR0402-FX-1001GLF" (at 206.375 71.12 0) (effects (font (size 1.27 1.27) (thickness 0.15)) (justify left bottom) hide))
  (property "Val" "200R" (at 188.595 53.34 0) (effects (font (size 1.27 1.27) (thickness 0.15))))
  (property "License" "Apache-2.0" (at 206.375 76.2 0) (effects (font (size 1.27 1.27) (thickness 0.15)) (justify left bottom) hide))
  (property "Author" "Antmicro" (at 206.375 78.74 0) (effects (font (size 1.27 1.27) (thickness 0.15)) (justify left bottom) hide))
  (property "Tolerance" "1%" (at 206.375 60.96 0) (effects (font (size 1.27 1.27)) (justify left bottom) hide))
  (property "LCSC" "C25087" (at 186.055 50.8 0) (effects (font (size 1.27 1.27)) hide)) (pin "1") (pin "2"))

 (symbol (lib_name "LED_G_0603_LG_L29K-G2J1-24-Z_4") (lib_id "antmicroLEDIndicationDiscrete:LED_G_0603_LG_L29K-G2J1-24-Z") (at 179.705 50.8 0) (mirror y) (unit 1) (in_bom yes) (on_board yes) (dnp no) (fields_autoplaced)
  (property "Reference" "D3" (at 175.895 43.18 0) (effects (font (size 1.27 1.27))))
  (property "Value" "LED_G_0603_LG_L29K-G2J1-24-Z" (at 175.895 45.72 0) (effects (font (size 1.27 1.27) (thickness 0.15)) hide))
  (property "Footprint" "LED_SMD:LED_0805_2012Metric" (at 156.845 60.96 0) (effects (font (size 1.27 1.27) (thickness 0.15)) (justify left bottom) hide))
  (property "Datasheet" "https://dammedia.osram.info/media/resource/hires/osram-dam-2493945/LG%20L29K.pdf" (at 156.845 63.5 0) (effects (font (size 1.27 1.27) (thickness 0.15)) (justify left bottom) hide))
  (property "MPN" "LG L29K-G2J1-24-Z" (at 175.895 45.72 0) (effects (font (size 1.27 1.27) (thickness 0.15))))
  (property "Manufacturer" "Osram" (at 156.845 68.58 0) (effects (font (size 1.27 1.27) (thickness 0.15)) (justify left bottom) hide))
  (property "Author" "Antmicro" (at 156.845 71.12 0) (effects (font (size 1.27 1.27) (thickness 0.15)) (justify left bottom) hide))
  (property "License" "Apache-2.0" (at 156.845 73.66 0) (effects (font (size 1.27 1.27) (thickness 0.15)) (justify left bottom) hide))
  (property "LCSC" "C2296" (at 179.705 50.8 0) (effects (font (size 1.27 1.27)) hide)) (pin "1") (pin "2"))

 (symbol (lib_name "R_1k_0402_3") (lib_id "antmicroResistors0402:R_1k_0402") (at 90.805 82.55 0) (unit 1) (in_bom yes) (on_board yes) (dnp no)
  (property "Reference" "R33" (at 93.345 79.375 0) (effects (font (size 1.27 1.27))))
  (property "Value" "200R" (at 111.125 95.25 0) (effects (font (size 1.27 1.27) (thickness 0.15)) (justify left bottom) hide))
  (property "Footprint" "antmicro-footprints:R_0402_1005Metric" (at 111.125 97.79 0) (effects (font (size 1.27 1.27) (thickness 0.15)) (justify left bottom) hide))
  (property "Datasheet" "https://www.bourns.com/docs/product-datasheets/cr.pdf" (at 111.125 100.33 0) (effects (font (size 1.27 1.27) (thickness 0.15)) (justify left bottom) hide))
  (property "Manufacturer" "Bourns" (at 111.125 105.41 0) (effects (font (size 1.27 1.27) (thickness 0.15)) (justify left bottom) hide))
  (property "MPN" "CR0402-FX-1001GLF" (at 111.125 102.87 0) (effects (font (size 1.27 1.27) (thickness 0.15)) (justify left bottom) hide))
  (property "Val" "200R" (at 93.345 85.09 0) (effects (font (size 1.27 1.27) (thickness 0.15))))
  (property "License" "Apache-2.0" (at 111.125 107.95 0) (effects (font (size 1.27 1.27) (thickness 0.15)) (justify left bottom) hide))
  (property "Author" "Antmicro" (at 111.125 110.49 0) (effects (font (size 1.27 1.27) (thickness 0.15)) (justify left bottom) hide))
  (property "Tolerance" "1%" (at 111.125 92.71 0) (effects (font (size 1.27 1.27)) (justify left bottom) hide))
  (property "LCSC" "C25087" (at 90.805 82.55 0) (effects (font (size 1.27 1.27)) hide)) (pin "1") (pin "2"))

 (symbol (lib_id "antmicroLEDIndicationDiscrete:LED_G_0603_LG_L29K-G2J1-24-Z") (at 182.88 111.125 0) (mirror y) (unit 1) (in_bom yes) (on_board yes) (dnp no) (fields_autoplaced)
  (property "Reference" "D1" (at 179.07 104.14 0) (effects (font (size 1.27 1.27))))
  (property "Value" "LED_G_0603_LG_L29K-G2J1-24-Z" (at 179.07 106.045 0) (effects (font (size 1.27 1.27) (thickness 0.15)) hide))
  (property "Footprint" "LED_SMD:LED_0805_2012Metric" (at 160.02 121.285 0) (effects (font (size 1.27 1.27) (thickness 0.15)) (justify left bottom) hide))
  (property "Datasheet" "https://dammedia.osram.info/media/resource/hires/osram-dam-2493945/LG%20L29K.pdf" (at 160.02 123.825 0) (effects (font (size 1.27 1.27) (thickness 0.15)) (justify left bottom) hide))
  (property "MPN" "LG L29K-G2J1-24-Z" (at 179.07 106.68 0) (effects (font (size 1.27 1.27) (thickness 0.15))))
  (property "Manufacturer" "Osram" (at 160.02 128.905 0) (effects (font (size 1.27 1.27) (thickness 0.15)) (justify left bottom) hide))
  (property "Author" "Antmicro" (at 160.02 131.445 0) (effects (font (size 1.27 1.27) (thickness 0.15)) (justify left bottom) hide))
  (property "License" "Apache-2.0" (at 160.02 133.985 0) (effects (font (size 1.27 1.27) (thickness 0.15)) (justify left bottom) hide))
  (property "LCSC" "C34499" (at 182.88 111.125 0) (effects (font (size 1.27 1.27)) hide)) (pin "1") (pin "2"))

 (symbol (lib_name "R_1k_0402_5") (lib_id "antmicroResistors0402:R_1k_0402") (at 189.23 111.125 0) (unit 1) (in_bom yes) (on_board yes) (dnp no)
  (property "Reference" "R5" (at 191.77 108.585 0) (effects (font (size 1.27 1.27))))
  (property "Value" "200R" (at 209.55 123.825 0) (effects (font (size 1.27 1.27) (thickness 0.15)) (justify left bottom) hide))
  (property "Footprint" "antmicro-footprints:R_0402_1005Metric" (at 209.55 126.365 0) (effects (font (size 1.27 1.27) (thickness 0.15)) (justify left bottom) hide))
  (property "Datasheet" "https://www.bourns.com/docs/product-datasheets/cr.pdf" (at 209.55 128.905 0) (effects (font (size 1.27 1.27) (thickness 0.15)) (justify left bottom) hide))
  (property "Manufacturer" "Bourns" (at 209.55 133.985 0) (effects (font (size 1.27 1.27) (thickness 0.15)) (justify left bottom) hide))
  (property "MPN" "CR0402-FX-1001GLF" (at 209.55 131.445 0) (effects (font (size 1.27 1.27) (thickness 0.15)) (justify left bottom) hide))
  (property "Val" "200R" (at 191.77 113.665 0) (effects (font (size 1.27 1.27) (thickness 0.15))))
  (property "License" "Apache-2.0" (at 209.55 136.525 0) (effects (font (size 1.27 1.27) (thickness 0.15)) (justify left bottom) hide))
  (property "Author" "Antmicro" (at 209.55 139.065 0) (effects (font (size 1.27 1.27) (thickness 0.15)) (justify left bottom) hide))
  (property "Tolerance" "1%" (at 209.55 121.285 0) (effects (font (size 1.27 1.27)) (justify left bottom) hide))
  (property "LCSC" "C25087" (at 189.23 111.125 0) (effects (font (size 1.27 1.27)) hide)) (pin "1") (pin "2"))

 (symbol (lib_name "2N7002_SOT-23-3_2") (lib_id "antmicroTransistorsFETsMOSFETsSingle:2N7002_SOT-23-3") (at 60.325 92.71 0) (unit 1) (in_bom yes) (on_board yes) (dnp no) (fields_autoplaced)
  (property "Reference" "Q2" (at 71.755 88.8999 0) (effects (font (size 1.27 1.27)) (justify left)))
  (property "Value" "2N7002_SOT-23-3" (at 71.755 91.4399 0) (effects (font (size 1.27 1.27) (thickness 0.15)) (justify left) hide))
  (property "Footprint" "antmicro-footprints:SOT-23-3" (at 83.185 102.87 0) (effects (font (size 1.27 1.27) (thickness 0.15)) (justify left bottom) hide))
  (property "Datasheet" "https://www.onsemi.com/pub/Collateral/NDS7002A-D.PDF" (at 83.185 105.41 0) (effects (font (size 1.27 1.27) (thickness 0.15)) (justify left bottom) hide))
  (property "MPN" "2N7002" (at 71.755 91.4399 0) (effects (font (size 1.27 1.27) (thickness 0.15)) (justify left)))
  (property "Manufacturer" "ON Semiconductor" (at 83.185 110.49 0) (effects (font (size 1.27 1.27) (thickness 0.15)) (justify left bottom) hide))
  (property "Author" "Antmicro" (at 83.185 113.03 0) (effects (font (size 1.27 1.27) (thickness 0.15)) (justify left bottom) hide))
  (property "License" "Apache-2.0" (at 83.185 115.57 0) (effects (font (size 1.27 1.27) (thickness 0.15)) (justify left bottom) hide))
  (property "LCSC" "C8545" (at 60.325 92.71 0) (effects (font (size 1.27 1.27)) hide)) (pin "1") (pin "2") (pin "3"))

 (symbol (lib_id "antmicropower:GND") (at 166.37 125.73 0) (unit 1) (in_bom yes) (on_board yes) (dnp no)
  (property "Reference" "#PWR08" (at 166.37 132.08 0) (effects (font (size 1.27 1.27)) hide))
  (property "Value" "GND" (at 166.37 129.54 0) (effects (font (size 1.27 1.27))))
  (property "Footprint" "" (at 166.37 125.73 0) (effects (font (size 1.27 1.27)) hide))
  (property "Datasheet" "" (at 166.37 125.73 0) (effects (font (size 1.27 1.27)) hide))
  (property "Author" "Antmicro" (at 175.26 133.35 0) (effects (font (size 1.27 1.27) (thickness 0.15)) (justify left bottom) hide))
  (property "License" "Apache-2.0" (at 175.26 135.89 0) (effects (font (size 1.27 1.27) (thickness 0.15)) (justify left bottom) hide)) (pin "1"))

 (symbol (lib_id "antmicroTransistorsFETsMOSFETsSingle:2N7002_SOT-23-3") (at 158.75 121.285 0) (unit 1) (in_bom yes) (on_board yes) (dnp no) (fields_autoplaced)
  (property "Reference" "Q1" (at 170.18 117.4749 0) (effects (font (size 1.27 1.27)) (justify left)))
  (property "Value" "2N7002_SOT-23-3" (at 170.18 120.0149 0) (effects (font (size 1.27 1.27) (thickness 0.15)) (justify left) hide))
  (property "Footprint" "antmicro-footprints:SOT-23-3" (at 181.61 131.445 0) (effects (font (size 1.27 1.27) (thickness 0.15)) (justify left bottom) hide))
  (property "Datasheet" "https://www.onsemi.com/pub/Collateral/NDS7002A-D.PDF" (at 181.61 133.985 0) (effects (font (size 1.27 1.27) (thickness 0.15)) (justify left bottom) hide))
  (property "MPN" "2N7002" (at 170.18 120.0149 0) (effects (font (size 1.27 1.27) (thickness 0.15)) (justify left)))
  (property "Manufacturer" "ON Semiconductor" (at 181.61 139.065 0) (effects (font (size 1.27 1.27) (thickness 0.15)) (justify left bottom) hide))
  (property "Author" "Antmicro" (at 181.61 141.605 0) (effects (font (size 1.27 1.27) (thickness 0.15)) (justify left bottom) hide))
  (property "License" "Apache-2.0" (at 181.61 144.145 0) (effects (font (size 1.27 1.27) (thickness 0.15)) (justify left bottom) hide))
  (property "LCSC" "C8545" (at 158.75 121.285 0) (effects (font (size 1.27 1.27)) hide)) (pin "1") (pin "2") (pin "3"))

 (symbol (lib_id "antmicropower:GND") (at 163.195 65.405 0) (unit 1) (in_bom yes) (on_board yes) (dnp no)
  (property "Reference" "#PWR049" (at 163.195 71.755 0) (effects (font (size 1.27 1.27)) hide))
  (property "Value" "GND" (at 163.195 69.215 0) (effects (font (size 1.27 1.27))))
  (property "Footprint" "" (at 163.195 65.405 0) (effects (font (size 1.27 1.27)) hide))
  (property "Datasheet" "" (at 163.195 65.405 0) (effects (font (size 1.27 1.27)) hide))
  (property "Author" "Antmicro" (at 172.085 73.025 0) (effects (font (size 1.27 1.27) (thickness 0.15)) (justify left bottom) hide))
  (property "License" "Apache-2.0" (at 172.085 75.565 0) (effects (font (size 1.27 1.27) (thickness 0.15)) (justify left bottom) hide)) (pin "1")))
